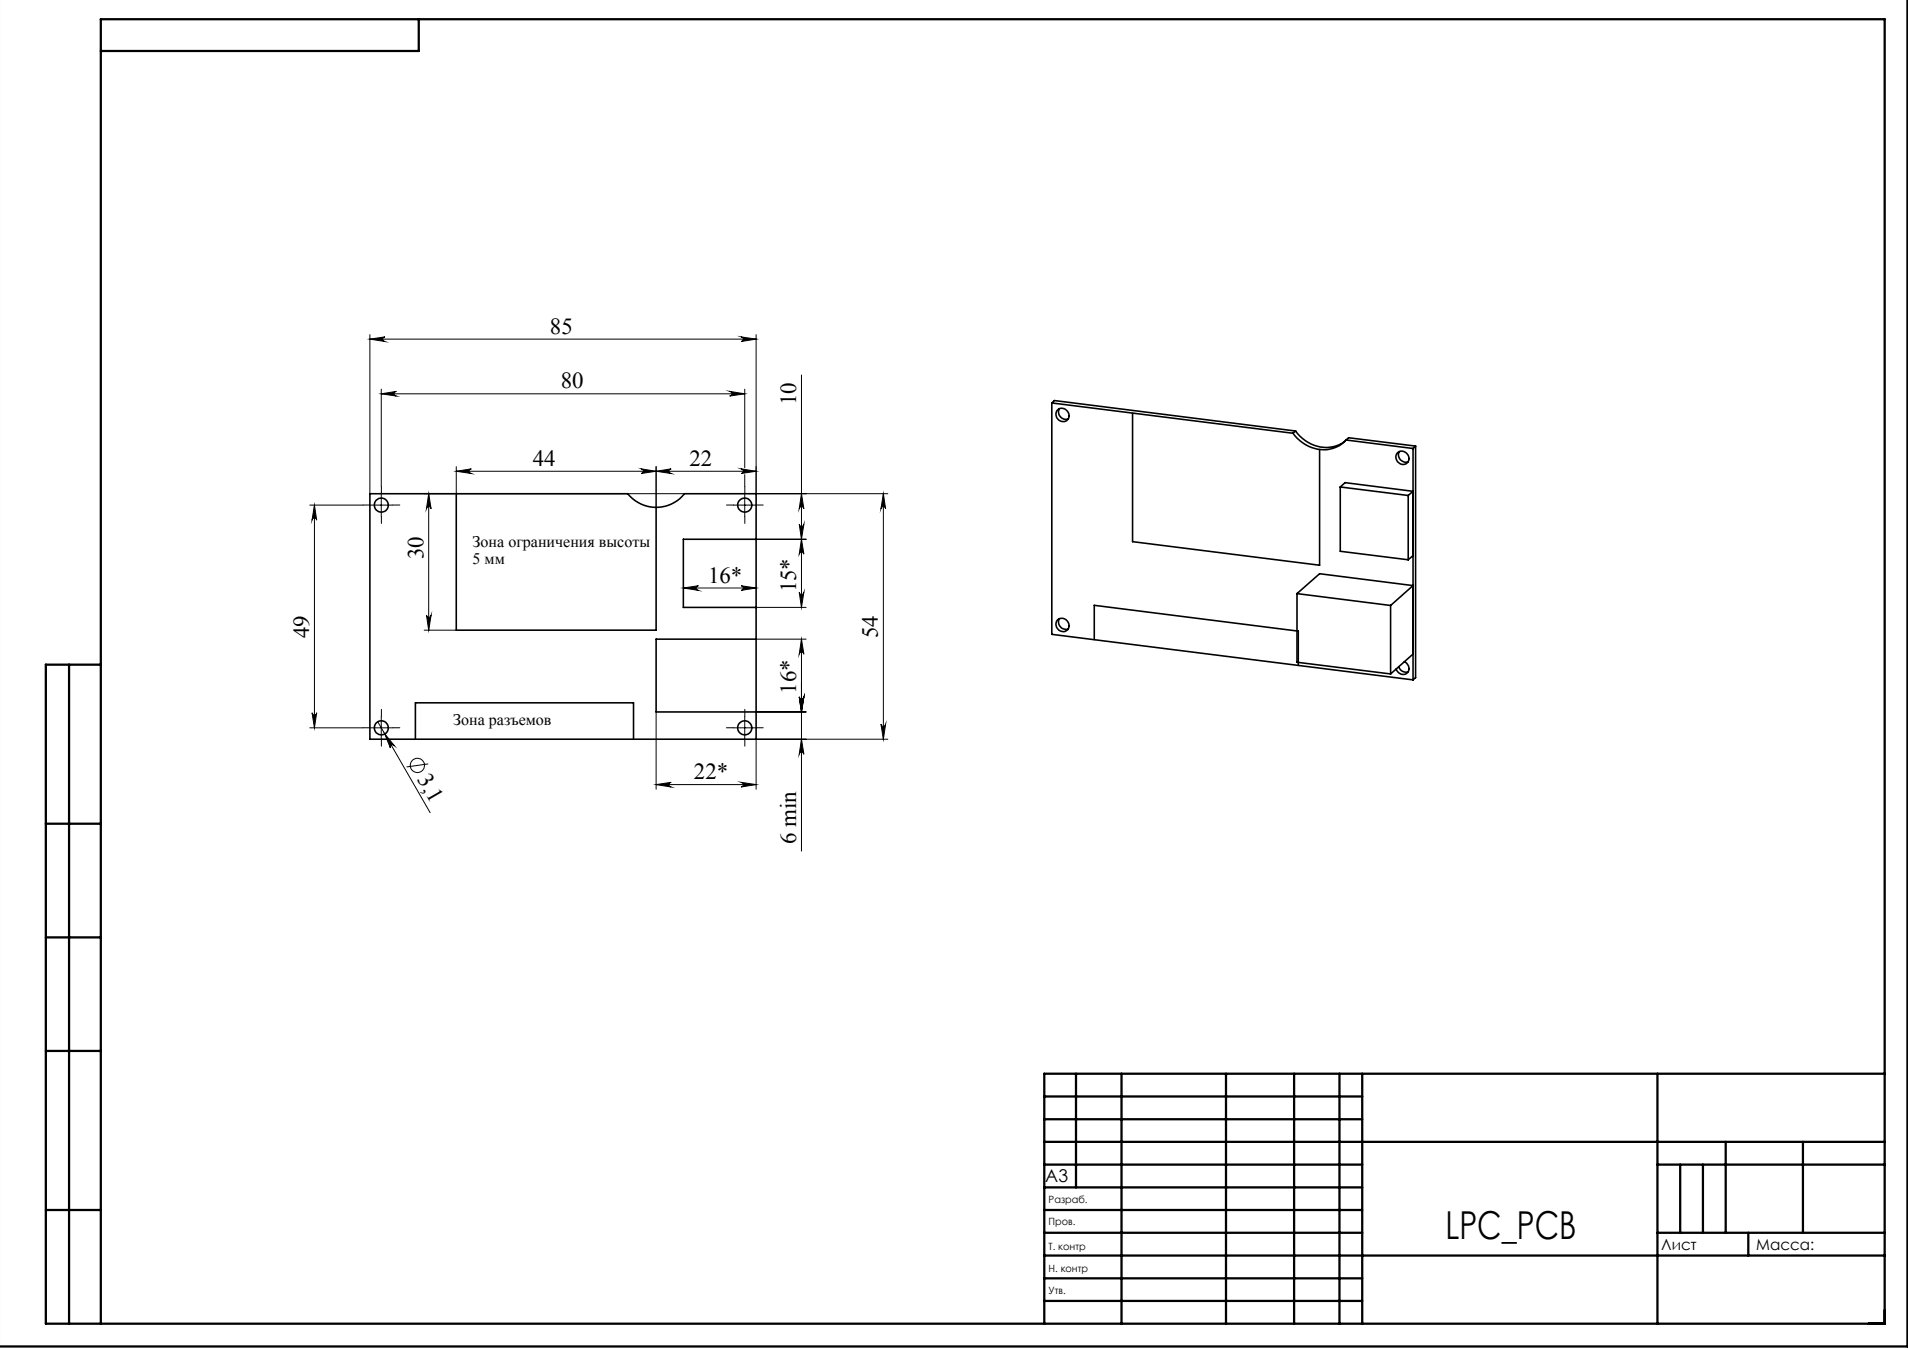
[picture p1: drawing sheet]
<svg xmlns="http://www.w3.org/2000/svg" width="420mm" height="297mm" viewBox="0 0 420 297" stroke-linecap="round" stroke-linejoin="round" font-family="sans-serif">
<g fill="none" stroke="#000" stroke-width=".22">
<path d="M81.4 74.6l3.3-.5a.51 .51 0 0 0-.4 .5 .51 .51 0 0 0 .4 .5zM81.4 73.6v35M81.4 74.6h85M163.1 74.1l3.3 .5-3.3 .5a.51 .51 0 0 0 .5-.5 .51 .51 0 0 0-.5-.5zM166.4 73.6v35h29M83.9 86.6l3.3-.5a.51 .51 0 0 0-.5 .5 .51 .51 0 0 0 .5 .5zM83.9 85.6v21.5M83.9 86.6h80M160.6 86.1l3.3 .5-3.3 .5a.51 .51 0 0 0 .5-.5 .51 .51 0 0 0-.5-.5zM163.9 85.6v17.3M176.4 82.5v51.1M68.2 111.1h11.7"/>
<path d="M69.2 111.1v49M69.2 111.1l.5 3.3a.51 .51 0 0 0-.5-.5 .51 .51 0 0 0-.5 .5zM81.4 111.1h5M83.9 108.6v5M93.4 108.6h57.3M94.4 108.6l.5 3.3a.51 .51 0 0 0-.5-.5 .51 .51 0 0 0-.5 .5zM94.4 108.6v30M100.4 103.7h66M100.4 102.7v5.9M100.4 103.7l3.4-.6a.51 .51 0 0 0-.5 .6 .51 .51 0 0 0 .5 .5zM141.1 103.1l3.3 .6-3.3 .5a.51 .51 0 0 0 .5-.5 .51 .51 0 0 0-.5-.6zM144.4 103.7l3.3-.6a.51 .51 0 0 0-.5 .6 .51 .51 0 0 0 .5 .5z"/>
<path d="M144.4 102.7v8.9M161.4 111.1h5M163.1 103.1l3.3 .6-3.3 .5a.51 .51 0 0 0 .5-.5 .51 .51 0 0 0-.5-.6zM163.9 104.4v2.7M163.9 108.6v5M166.4 118.6h11M175.9 115.3a.51 .51 0 0 0 .5 .5 .51 .51 0 0 0 .6-.5l-.6 3.3zM176.4 118.6l.6 3.3a.51 .51 0 0 0-.6-.4 .51 .51 0 0 0-.5 .4zM176.4 108.6l.6 3.3a.51 .51 0 0 0-.6-.5 .51 .51 0 0 0-.5 .5zM194.5 108.6l.4 3.3a.51 .51 0 0 0-.5-.5 .51 .51 0 0 0-.5 .5zM194.5 108.6v54M93.4 138.6h7"/>
<path d="M93.9 135.3a.51 .51 0 0 0 .5 .5 .51 .51 0 0 0 .5-.5l-.5 3.3zM150.4 129.4l3.3-.5a.51 .51 0 0 0-.5 .5 .51 .51 0 0 0 .5 .5zM150.4 129.4h16M163.1 128.9l3.3 .5-3.3 .5a.51 .51 0 0 0 .5-.5 .51 .51 0 0 0-.5-.5zM166.4 133.6h11M175.9 130.3a.51 .51 0 0 0 .5 .5 .51 .51 0 0 0 .6-.5l-.6 3.3zM68.7 156.8a.51 .51 0 0 0 .5 .5 .51 .51 0 0 0 .5-.5l-.5 3.3zM83.1 158.8l11.6 20M83.9 157.6v5M144.4 156.6v17M163.9 157.6v5M166.4 156.6h11"/>
<path d="M166.4 140.6h11M175.9 153.3a.51 .51 0 0 0 .5 .5 .51 .51 0 0 0 .6-.5l-.6 3.3zM176.4 140.6l.6 3.3a.51 .51 0 0 0-.6-.5 .51 .51 0 0 0-.5 .5zM176.4 140.6v46.7M193.9 159.3a.51 .51 0 0 0 .5 .5 .51 .51 0 0 0 .5-.5l-.4 3.3zM68.2 160.1h11.7M81.4 160.1h5M84.7 161.5l2.1 2.6a.51 .51 0 0 0-.7-.2 .51 .51 0 0 0-.2 .7zM94.3 168.1l-4.8 .6M144.4 172.6h22M144.4 172.6l3.3-.5a.51 .51 0 0 0-.5 .5 .51 .51 0 0 0 .5 .5zM161.4 160.1h5"/>
<path d="M163.1 172.1l3.3 .5-3.3 .5a.51 .51 0 0 0 .5-.5 .51 .51 0 0 0-.5-.5zM176.4 162.6l.6 3.3a.51 .51 0 0 0-.6-.5 .51 .51 0 0 0-.5 .5zM195.4 162.6h-29v11"/>
<circle cx="91.9" cy="168.4" r="1.57"/>
</g>
<g fill="none" stroke="#000" stroke-width=".5">
<path d="M419.9 -.1v296.3h-420M92.2 4.2v7h-70M15.2 146.2v145M22.2 146.2h-12.1v145h404.8v-287h-392.7v287M10.1 181.2h12.1M10.1 206.2h12.1M10.1 231.2h12.1M236.9 236.2v25M246.9 236.2v55M269.9 236.2v55M284.9 236.2v55M294.9 236.2v55"/>
<path d="M299.9 236.2v55M364.8 236.2v55M414.9 236.2h-185v55M229.9 256.2h70M229.9 251.2h185M229.9 246.2h70M229.9 241.2h70M364.8 256.2h50.1M369.9 256.2v15M374.9 256.2v15M379.9 251.2v20M396.9 251.2v20"/>
<path d="M10.1 266.2h12.1M229.9 276.2h185M229.9 271.2h70M229.9 261.2h70M229.9 266.2h70M364.8 271.2h50.1M384.8 271.2v5M229.9 281.2h70M229.9 286.2h70"/>
</g>
<g fill="none" stroke="#000" stroke-width=".22" stroke-dasharray="15.2 1.3 1.3 1.3">
<path d="M81.5 111.1h-1.6M84 108.6v-1.5M84 113.6v1.6M86.5 111.1h1.5M161.5 111.1h-1.6M164 108.6v-1.5M164 113.6v1.6M166.5 111.1h1.5M84 157.6v-1.5M164 157.6v-1.5M81.5 160.1h-1.6M84 162.6v1.6"/>
<path d="M86.5 160.1h1.5M161.5 160.1h-1.6M164 162.6v1.6M166.5 160.1h1.5"/>
</g>
<g fill="none" stroke="#000" stroke-width=".35">
<path d="M231.5 88.6v51l79.5 10M231.5 88.6l53.1 6.7M231.5 88.6l.6-.5 53.1 6.7M232.6 90.4a1.52 1.52 0 0 1 2.3 0 1.52 1.52 0 0 1-.3 2.3 1.63 1.63 0 0 1-1.8-.5 1.63 1.63 0 0 1-.2-1.8zM233.2 89.9a1.6 1.6 0 0 0 .2 1.8 1.6 1.6 0 0 0 1.7 .4M249.3 90.9v28.3l41.2 5.2v-25.5M284.6 95.3a7.6 7.6 0 0 0 11.2 2l.5-.5M285.2 94.8a7.7 7.7 0 0 0 10.9 2.3M285.2 94.8l-.6 .5M296.3 96.8l14.7 1.9M296.3 96.8l.6-.5 14.7 1.8M307.7 99.6a1.52 1.52 0 0 1 2.1 .3 1.52 1.52 0 0 1-.4 2.2 1.58 1.58 0 0 1-1.8-.6 1.58 1.58 0 0 1 .1-1.9z"/>
<path d="M308 99.3a1.62 1.62 0 0 0 .2 1.8 1.62 1.62 0 0 0 1.8 .5M311 98.7v50.9M311.6 98.1v51l-.6 .5M311.6 98.1l-.6 .6M81.4 108.6h56.8a8 8 0 0 0 12.5 0h15.7v54h-85zM100.4 108.6v30h44v-27M166.4 118.6h-16v15h16M295 107.1l15 1.9M295 107.1v14.2l15 1.9M295 107.1l1.1-.9 14.9 1.9-1 .9M310 109v14.2M232.8 136.3a1.51 1.51 0 0 1 2.3 .5 1.51 1.51 0 0 1-.8 2.2 1.6 1.6 0 0 1-1.6-.9 1.6 1.6 0 0 1 .1-1.8z"/>
<path d="M233.2 136.1a1.6 1.6 0 0 0 .2 1.8 1.6 1.6 0 0 0 1.7 .5M285.5 130.6l5-4.4 20.5 2.6-4.9 4.4M285.5 130.6l20.6 2.6M285.5 130.6v15.1l20.6 2.6M306.1 133.2v15.1M311 122.2l-1 1M166.4 140.6h-22v16h22M240.9 140.7v-7.5l44.9 5.6v7.6M307.9 146.7a1.6 1.6 0 0 0 2.1 1.1M309.1 145.6a1.42 1.42 0 0 1 1.1 1.7 1.42 1.42 0 0 1-1.7 1l-.8-.5-.4-.6M311 143.9l-4.9 4.4M91.4 162.6v-8h48.1v8"/>
<circle cx="83.9" cy="111.1" r="1.54"/>
<circle cx="163.9" cy="111.1" r="1.55"/>
<circle cx="83.9" cy="160.1" r="1.54"/>
<circle cx="163.9" cy="160.1" r="1.55"/>
</g>
<g fill="#000">
<path d="M84.7 161.5l2.1 2.6a.51 .51 0 0 0-.7-.2 .51 .51 0 0 0-.2 .7z"/>
<path d="M81.4 74.6l3.3-.5a.51 .51 0 0 0-.4 .5 .51 .51 0 0 0 .4 .5zM163.1 74.1l3.3 .5-3.3 .5a.51 .51 0 0 0 .5-.5 .51 .51 0 0 0-.5-.5zM83.9 86.6l3.3-.5a.51 .51 0 0 0-.5 .5 .51 .51 0 0 0 .5 .5zM160.6 86.1l3.3 .5-3.3 .5a.51 .51 0 0 0 .5-.5 .51 .51 0 0 0-.5-.5zM150.4 129.4l3.3-.5a.51 .51 0 0 0-.5 .5 .51 .51 0 0 0 .5 .5zM163.1 128.9l3.3 .5-3.3 .5a.51 .51 0 0 0 .5-.5 .51 .51 0 0 0-.5-.5z"/>
<path d="M141.1 103.1l3.3 .6-3.3 .5a.51 .51 0 0 0 .5-.5 .51 .51 0 0 0-.5-.6zM100.4 103.7l3.4-.6a.51 .51 0 0 0-.5 .6 .51 .51 0 0 0 .5 .5z"/>
<path d="M194.5 108.6l.4 3.3a.51 .51 0 0 0-.5-.5 .51 .51 0 0 0-.5 .5zM193.9 159.3a.51 .51 0 0 0 .5 .5 .51 .51 0 0 0 .5-.5l-.4 3.3zM69.2 111.1l.5 3.3a.51 .51 0 0 0-.5-.5 .51 .51 0 0 0-.5 .5zM68.7 156.8a.51 .51 0 0 0 .5 .5 .51 .51 0 0 0 .5-.5l-.5 3.3zM175.9 153.3a.51 .51 0 0 0 .5 .5 .51 .51 0 0 0 .6-.5l-.6 3.3zM176.4 162.6l.6 3.3a.51 .51 0 0 0-.6-.5 .51 .51 0 0 0-.5 .5zM176.4 140.6l.6 3.3a.51 .51 0 0 0-.6-.5 .51 .51 0 0 0-.5 .5zM175.9 153.3a.51 .51 0 0 0 .5 .5 .51 .51 0 0 0 .6-.5l-.6 3.3zM176.4 118.6l.6 3.3a.51 .51 0 0 0-.6-.4 .51 .51 0 0 0-.5 .4zM175.9 130.3a.51 .51 0 0 0 .5 .5 .51 .51 0 0 0 .6-.5l-.6 3.3zM176.4 108.6l.6 3.3a.51 .51 0 0 0-.6-.5 .51 .51 0 0 0-.5 .5zM175.9 115.3a.51 .51 0 0 0 .5 .5 .51 .51 0 0 0 .6-.5l-.6 3.3zM94.4 108.6l.5 3.3a.51 .51 0 0 0-.5-.5 .51 .51 0 0 0-.5 .5zM93.9 135.3a.51 .51 0 0 0 .5 .5 .51 .51 0 0 0 .5-.5l-.5 3.3z"/>
<path d="M163.1 172.1l3.3 .5-3.3 .5a.51 .51 0 0 0 .5-.5 .51 .51 0 0 0-.5-.5zM144.4 172.6l3.3-.5a.51 .51 0 0 0-.5 .5 .51 .51 0 0 0 .5 .5zM163.1 103.1l3.3 .6-3.3 .5a.51 .51 0 0 0 .5-.5 .51 .51 0 0 0-.5-.6zM144.4 103.7l3.3-.6a.51 .51 0 0 0-.5 .6 .51 .51 0 0 0 .5 .5z"/>
</g>
<text font-size="8.5" x="318.2" y="272.5">LPC_PCB</text>
<g font-size="5">
<text x="121.1" y="73.4">85</text>
<text x="123.4" y="85.4">80</text>
<text x="175.3" y="89.1" transform="rotate(-90 175.3 89.1)">10</text>
<text x="117.3" y="102.4">44</text>
<text x="151.8" y="102.4">22</text>
<text x="93.2" y="123" transform="rotate(-90 93.2 123)">30</text>
<text x="155.9" y="128.2">16*</text>
<text x="175.3" y="130.3" transform="rotate(-90 175.3 130.3)">15*</text>
<text x="68" y="140.4" transform="rotate(-90 68 140.4)">49</text>
<text x="193.3" y="140.4" transform="rotate(-90 193.3 140.4)">54</text>
<text x="175.3" y="152.6" transform="rotate(-90 175.3 152.6)">16*</text>
<text x="91.8" y="171.4" transform="rotate(60 91.8 171.4)">3,1</text>
<text x="152.8" y="171.4">22*</text>
<text x="175.3" y="185.6" transform="rotate(-90 175.3 185.6)">6 min</text>
</g>
<text font-size="3.9" x="230.1" y="260">A3</text>
<g font-size="3.5">
<text x="104" y="120.4">Зона ограничения высоты</text>
<text x="104" y="124">5 мм</text>
<text x="99.8" y="159.5">Зона разъемов</text>
</g>
<g font-size="3.4">
<text x="365.7" y="275">Лист</text>
<text x="386.6" y="275">Масса:</text>
</g>
<g font-size="2.2">
<text x="230.8" y="269.5">Пров.</text>
<text x="230.8" y="264.7">Разраб.</text>
<text x="230.8" y="274.9">Т. контр</text>
<text x="230.8" y="279.7">Н. контр</text>
<text x="230.8" y="284.8">Утв.</text>
</g>
</svg>
